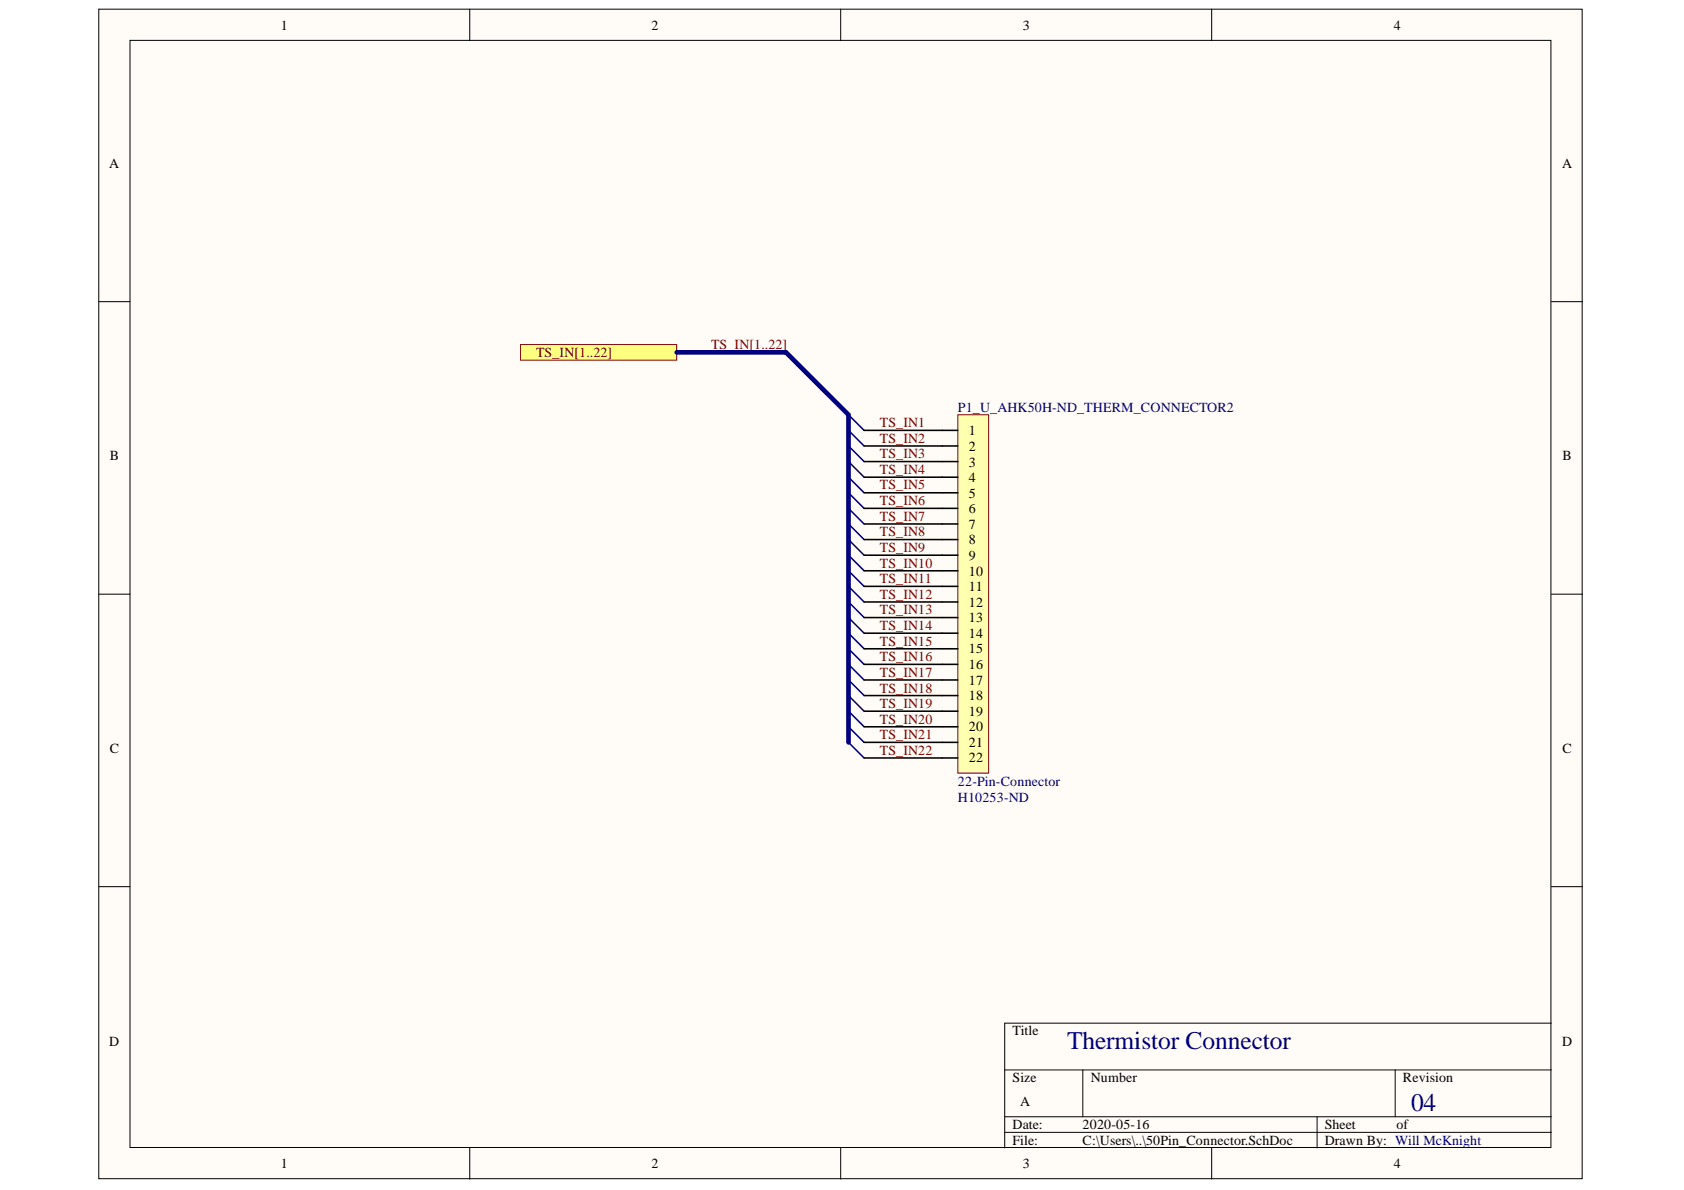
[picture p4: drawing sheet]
<svg xmlns="http://www.w3.org/2000/svg" width="297mm" height="210mm" viewBox="0 0 297 210" stroke-linecap="round" stroke-linejoin="round" font-family="sans-serif">
<g fill="#fffcf8" stroke="#000" stroke-width=".18">
<path d="M17.4 1.6h261.7v206.3h-261.7z"/>
<path d="M22.9 7.1h250.7v195.3h-250.7z"/>
</g>
<g fill="none" stroke="#000" stroke-width=".18">
<path d="M82.9 1.6v5.5M148.3 1.6v5.5M213.7 1.6v5.5M17.4 53.2h5.5M273.6 53.2h5.6M17.4 104.8h5.5M273.6 104.8h5.6M17.4 156.4h5.5M273.6 156.4h5.6M177.2 188.7h96.4M177.2 197h96.4M177.2 199.7h96.4"/>
<path d="M191 188.7v8.3M232.3 197v5.5M246.1 188.7v8.3M273.6 180.5h-96.4v22M82.9 202.5v5.5M148.3 202.5v5.5M213.7 202.5v5.5"/>
</g>
<path d="M91.8 60.8h27.6v2.7h-27.6z" fill-rule="evenodd" fill="#ffff80" stroke="#800000" stroke-width=".18"/>
<path d="M169 73.2h5.4v63.2h-5.4z" fill="#ffffb0" stroke="#800000" stroke-width=".18"/>
<g fill="none" stroke="#000" stroke-width=".28">
<path d="M152.4 75.9h16.6M152.4 78.7h16.6M152.4 81.4h16.6M152.4 84.2h16.6M152.4 86.9h16.6M152.4 89.7h16.6M152.4 92.4h16.6M152.4 95.2h16.6M152.4 97.9h16.6M152.4 100.7h16.6M152.4 103.4h16.6M152.4 106.2h16.6"/>
<path d="M152.4 108.9h16.6M152.4 111.7h16.6M152.4 114.4h16.6M152.4 117.2h16.6M152.4 119.9h16.6M152.4 122.7h16.6M152.4 125.4h16.6M152.4 128.2h16.6M152.4 130.9h16.6M152.4 133.7h16.6"/>
</g>
<g fill="none" stroke="#000080" stroke-width=".28">
<path d="M149.7 73.2l2.7 2.7M149.7 75.9l2.7 2.8M149.7 78.7l2.7 2.7M149.7 81.4l2.7 2.8M149.7 84.2l2.7 2.7M149.7 86.9l2.7 2.8M149.7 89.7l2.7 2.7M149.7 92.4l2.7 2.8M149.7 95.2l2.7 2.7M149.7 97.9l2.7 2.8M149.7 100.7l2.7 2.7M149.7 103.4l2.7 2.8"/>
<path d="M149.7 106.2l2.7 2.7M149.7 108.9l2.7 2.8M149.7 111.7l2.7 2.7M149.7 114.4l2.7 2.8M149.7 117.2l2.7 2.7M149.7 119.9l2.7 2.8M149.7 122.7l2.7 2.7M149.7 125.4l2.7 2.8M149.7 128.2l2.7 2.7M149.7 130.9l2.7 2.8"/>
</g>
<path d="M119.4 62.2h19.2l11.1 11v57.7" fill="none" stroke="#000080" stroke-width=".83"/>
<g font-size="4.5" fill="#000080">
<text x="188.3" y="185">Thermistor Connector</text>
<text x="248.9" y="196">04</text>
</g>
<g font-size="2.4">
<text x="49.6" y="5.2">1</text>
<text x="114.9" y="5.2">2</text>
<text x="180.4" y="5.2">3</text>
<text x="245.8" y="5.2">4</text>
<text x="19.3" y="29.7">A</text>
<text x="275.5" y="29.7">A</text>
<text x="170.9" y="76.7">1</text>
<text x="19.4" y="81.2">B</text>
<text x="170.9" y="79.5">2</text>
<text x="170.9" y="82.3">3</text>
<text x="275.6" y="81.2">B</text>
<text x="170.9" y="85">4</text>
<text x="170.9" y="87.8">5</text>
<text x="170.9" y="90.5">6</text>
<text x="170.9" y="93.3">7</text>
<text x="170.9" y="96">8</text>
<text x="170.9" y="98.8">9</text>
<text x="170.9" y="101.5">10</text>
<text x="170.9" y="104.3">11</text>
<text x="170.9" y="107">12</text>
<text x="170.9" y="109.7">13</text>
<text x="170.9" y="112.5">14</text>
<text x="170.9" y="115.2">15</text>
<text x="170.9" y="118">16</text>
<text x="170.9" y="120.8">17</text>
<text x="170.9" y="123.5">18</text>
<text x="170.9" y="126.3">19</text>
<text x="170.9" y="129">20</text>
<text x="170.9" y="131.8">21</text>
<text x="19.4" y="132.8">C</text>
<text x="170.9" y="134.5">22</text>
<text x="275.6" y="132.8">C</text>
<text x="19.3" y="184.4">D</text>
<text x="178.6" y="182.6">Title</text>
<text x="275.5" y="184.4">D</text>
<text x="178.6" y="190.9">Size</text>
<text x="192.4" y="190.9">Number</text>
<text x="247.5" y="190.9">Revision</text>
<text x="180" y="195.1">A</text>
<text x="178.6" y="199.2">Date:</text>
<text x="178.6" y="201.9">File:</text>
<text x="191" y="199.2">2020-05-16</text>
<text x="191" y="201.9">C:\Users\..\50Pin_Connector.SchDoc</text>
<text x="233.7" y="199.2">Sheet</text>
<text x="233.7" y="201.9">Drawn By: Will McKnight</text>
<text x="246.3" y="199.2">of</text>
<text x="49.6" y="206">1</text>
<text x="114.9" y="206">2</text>
<text x="180.4" y="206">3</text>
<text x="245.8" y="206">4</text>
</g>
<g font-size="2.4" fill="#800000">
<text x="94.5" y="63">TS_IN[1..22]</text>
<text x="125.4" y="61.6">TS_IN[1..22]</text>
<text x="155.2" y="75.4">TS_IN1</text>
<text x="155.2" y="78.1">TS_IN2</text>
<text x="155.2" y="80.8">TS_IN3</text>
<text x="155.2" y="83.6">TS_IN4</text>
<text x="155.2" y="86.3">TS_IN5</text>
<text x="155.2" y="89.1">TS_IN6</text>
<text x="155.2" y="91.9">TS_IN7</text>
<text x="155.2" y="94.6">TS_IN8</text>
<text x="155.2" y="97.4">TS_IN9</text>
<text x="155.2" y="100.1">TS_IN10</text>
<text x="155.2" y="102.9">TS_IN11</text>
<text x="155.2" y="105.6">TS_IN12</text>
<text x="155.2" y="108.4">TS_IN13</text>
<text x="155.2" y="111.2">TS_IN14</text>
<text x="155.2" y="113.9">TS_IN15</text>
<text x="155.2" y="116.7">TS_IN16</text>
<text x="155.2" y="119.4">TS_IN17</text>
<text x="155.2" y="122.2">TS_IN18</text>
<text x="155.2" y="124.9">TS_IN19</text>
<text x="155.2" y="127.7">TS_IN20</text>
<text x="155.2" y="130.4">TS_IN21</text>
<text x="155.2" y="133.1">TS_IN22</text>
</g>
<g font-size="2.4" fill="#000080">
<text x="169" y="72.7">P1_U_AHK50H-ND_THERM_CONNECTOR2</text>
<text x="169" y="141.4">H10253-ND</text>
<text x="169" y="138.6">22-Pin-Connector</text>
</g>
</svg>
